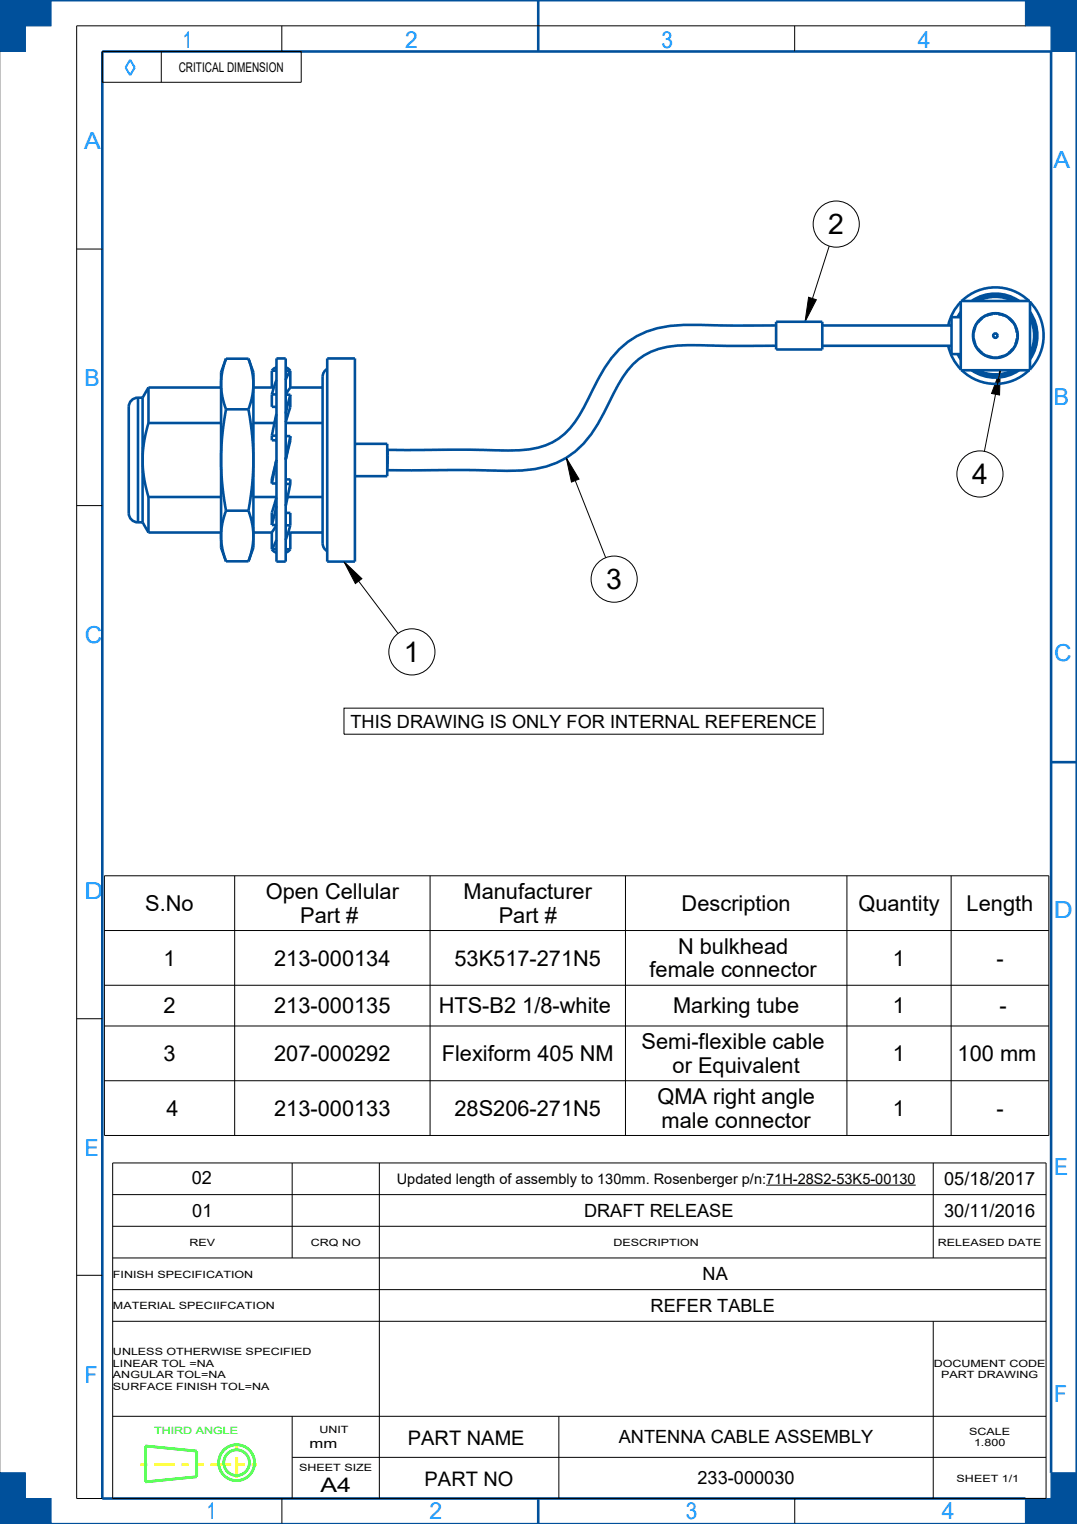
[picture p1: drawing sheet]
<svg xmlns="http://www.w3.org/2000/svg" width="210mm" height="297mm" viewBox="0 0 210 297" stroke-linecap="round" stroke-linejoin="round" font-family="sans-serif">
<path d="M-.1 0h10v5h-5v5h-5" fill="none" stroke="#9196a0" stroke-width=".19"/>
<path d="M4.9 5v5h-5z" fill="#00509b"/>
<path d="M4.9 5v5h-4.9z" fill="none" stroke="#00509b" stroke-width=".19"/>
<path d="M9.9 0v5h-5z" fill="#00509b"/>
<path d="M9.9 0v5h-5z" fill="none" stroke="#00509b" stroke-width=".19"/>
<path d="M-.1 0h10l-5 5z" fill="#00509b"/>
<path d="M0 0h9.9l-5 5z" fill="none" stroke="#00509b" stroke-width=".19"/>
<path d="M-.1 0l5 5-5 5z" fill="#00509b"/>
<path d="M-.1 0l5 5-4.9 5" fill="none" stroke="#00509b" stroke-width=".19"/>
<path d="M0 287h4.9v5h5v5h-10" fill="none" stroke="#9196a0" stroke-width=".19"/>
<path d="M4.9 292h5v5z" fill="#00509b"/>
<path d="M4.9 292h5v5z" fill="none" stroke="#00509b" stroke-width=".19"/>
<path d="M-.1 287h5v5z" fill="#00509b"/>
<path d="M-.1 287h5v5z" fill="none" stroke="#00509b" stroke-width=".19"/>
<path d="M-.1 287l5 5-5 5z" fill="#00509b"/>
<path d="M-.1 287l5 5-4.9 5" fill="none" stroke="#00509b" stroke-width=".19"/>
<path d="M4.9 292l5 5h-10z" fill="#00509b"/>
<path d="M-.1 297l5-5 5 5z" fill="none" stroke="#00509b" stroke-width=".19"/>
<path d="M204.9 287h5v10h-10v-5h5z" fill="none" stroke="#9196a0" stroke-width=".19"/>
<path d="M204.9 287h5l-5 5z" fill="#00509b"/>
<path d="M204.9 287h5l-5 5z" fill="none" stroke="#00509b" stroke-width=".19"/>
<path d="M199.9 292h5l-5 5z" fill="#00509b"/>
<path d="M199.9 292h5l-5 5z" fill="none" stroke="#00509b" stroke-width=".19"/>
<path d="M204.9 292l5 5h-10z" fill="#00509b"/>
<path d="M204.9 292l5 5h-10z" fill="none" stroke="#00509b" stroke-width=".19"/>
<path d="M204.9 292l5-5v10z" fill="#00509b"/>
<path d="M204.9 292l5-5v10z" fill="none" stroke="#00509b" stroke-width=".19"/>
<path d="M199.9 0h10v10h-5v-5h-5z" fill="none" stroke="#9196a0" stroke-width=".19"/>
<path d="M199.9 0l5 5h-5z" fill="#00509b"/>
<path d="M199.9 0l5 5h-5z" fill="none" stroke="#00509b" stroke-width=".19"/>
<path d="M204.9 5l5 5h-5z" fill="#00509b"/>
<path d="M204.9 5l5 5h-5z" fill="none" stroke="#00509b" stroke-width=".19"/>
<path d="M204.9 5l5-5v10z" fill="#00509b"/>
<path d="M204.9 5l5-5v10z" fill="none" stroke="#00509b" stroke-width=".19"/>
<path d="M199.9 0h10l-5 5z" fill="#00509b"/>
<path d="M199.9 0h10l-5 5z" fill="none" stroke="#00509b" stroke-width=".19"/>
<path d="M25.4 11.7l.9 1.5-.9 1.5-.9-1.5z" fill="none" stroke="#0091ff" stroke-width=".38"/>
<g fill="none" stroke="#000" stroke-width=".19">
<path d="M19.9 10h38.8v6h-38.8zM31.4 10v6M54.9 5v5M154.9 5v5M199.9 5h-185v287h5M14.9 48.5h5M157.7 57.9l1.5 .5-2.2 4.3zM161.7 48l-4.7 14.7M195 72.2l-.1 4.8-1.6-.3zM195 72.2l-3.1 15.8M14.9 98.5h5M110.4 89.2l2.5 4.2-1.5 .5z"/>
<path d="M110.4 89.2l7.7 19.5M67.1 109.4l3.5 3.4-1.3 .9zM67.1 109.4l10.5 14M67.1 138h93.4v5.1h-93.4zM20.4 170.7h184.1v50.6h-184.1zM45.8 170.7v50.6M83.9 170.7v50.6M122 170.7v50.6M165.1 170.7v50.6M185.5 170.7v50.6M14.9 198.5h5M20.4 181.3h184.1"/>
<path d="M20.4 192h184.1M20.4 199.9h184.1M20.4 210.6h184.1M22 226.6h182v65.4h-182zM22 232.8h182M22 239h182M57 226.6v18.6M74 226.6v65.4M149.4 231h29.2M182 226.6v18.6M14.9 248.5h5M22 245.2h182"/>
<path d="M22 251.3h182M22 257.5h182M182 257.5v34.5M22 276h182M57 276v16M109 276v16M55 291.9v5M57 284h147M155 291.9v5"/>
<circle cx="163.1" cy="43.7" r="4.5"/>
<circle cx="191.1" cy="92.4" r="4.5"/>
<circle cx="119.8" cy="112.9" r="4.5"/>
<circle cx="80.3" cy="127" r="4.5"/>
</g>
<path d="M157.7 57.9l1.5 .5-2.2 4.3zM195 72.2l-.1 4.8-1.6-.3zM110.4 89.2l2.5 4.2-1.5 .5zM67.1 109.4l3.5 3.4-1.3 .9z" fill="#000"/>
<g fill="none" stroke="#00509b" stroke-width=".51">
<path d="M-.1 0h210v297h-210M104.9 0v10M187.3 58.9l-.9 1.1-.8 1.3-.7 2.1M187.3 58.7h13.5v13.5h-13.5zM190.1 58.7a7.8 7.8 0 0 1 7.9 0M190.7 58.6a7.6 7.6 0 0 1 6.8 0M198.7 58.6a8.2 8.2 0 0 0-9.2 0M200.6 58.6a9.4 9.4 0 0 0-13 0M200.9 58.9a9.4 9.4 0 0 1 0 13M26.9 77.5a1.8 1.8 0 0 0-1.8 1.8v20.7a1.8 1.8 0 0 0 1.8 1.8M26.9 77.5v24.3M26.9 77.5h.9"/>
<path d="M27.8 77.5v24.3M28.9 75.5v6.9M28.9 75.5l-1.1 2M28.9 75.5h14.2M44.1 69.9l-.8 2.6-.2 2.3 .2 2.4 .8 2.6M44.1 79.8a51.1 51.1 0 0 0 0 19.7M44.1 69.9l-1 2.6v34.2l1 2.7M44.1 79.8h4.3M44.1 69.9h4.3M48.4 69.9l.8 2.6 .2 2.3-.2 2.4-.8 2.6M48.4 79.8a51.1 51.1 0 0 1 0 19.7M48.4 69.9l1 2.6v34.2l-1 2.7"/>
<path d="M49.4 75.5h3.6M53 72.2v3.3h.4M53 76.9v2.4h.9M53 76.9h.9M53 72.2h.9M53.9 71.6l-.4 .2-.5 .4M53.9 74l-.9 2.9M53.9 69.8h1.8v39.6h-1.8zM55.7 71.6l.5 .2 .4 .5M55.7 76.9h.9M55.7 72.3h.9M56.6 72.3v3.3l-.9 1.3"/>
<path d="M56.6 76.9v2.4l-.9 3M56.6 76.9l-.9 3.7M56.6 72.3l-.9 1.7M56.6 75.5h6.3M63.8 71.9a1.8 1.8 0 0 0-.9 1.5v32.4a1.8 1.8 0 0 0 .9 1.6M63.8 69.8h5.4v39.6h-5.4zM151.3 67.4l-12.3-.1a36.8 36.8 0 0 0-10.6 .7 12.9 12.9 0 0 0-7.9 7l-.8 1.6a61.9 61.9 0 0 1-4.4 8 16.5 16.5 0 0 1-13.6 7.1l-26.2-.1M151.3 63.4l-7.9 .1a118.8 118.8 0 0 0-12.8 0 16.4 16.4 0 0 0-12.8 8.3l-2.2 4.1a27.2 27.2 0 0 1-5.5 8.7 13.3 13.3 0 0 1-8.9 3.2l-25.6-.1M184.9 67.4l.7 2.1 .8 1.3 .9 1.1M185.5 63.4h-25.2M185.5 67.4h-25.2M186.7 69l.6 1"/>
<path d="M187.1 69l.2 .3M187.3 61.5l-.2 .3M187.3 60.8l-.6 1M187.3 61.8h-1.8v7.2h1.8M189.8 64.9v1.1M189.8 66l.3 1M190.1 72.2a7.8 7.8 0 0 0 7.9 0M190.1 63.8l-.3 1M190.1 67l.6 1M190.1 63.8l-.3 1.1M190.7 68l.8 .8M190.7 62.8l-.6 1"/>
<path d="M190.7 72.2a7.6 7.6 0 0 0 6.8 0M191.5 62l-.8 .8M191.5 68.8l.9 .6M192.4 69.4l1.1 .2M192.4 61.5l-.9 .5M192.5 69.4l1 .2M193.5 61.2l-1 .3M193.5 69.6h1.1M193.5 61.2h1.1M193.5 61.2l-1.1 .3M194.6 61.2l1.1 .3M195.7 69.4l-1.1 .2"/>
<path d="M195.7 61.5l1 .5M196.7 68.8l-1 .6M196.7 62l.8 .8M197.5 68l-.8 .8M197.5 62.8l.5 1M198 67l-.5 1M198 63.8l.3 1.1M198 63.8l.3 1M198.3 66l-.3 1M198.3 64.9v1.1M198.7 72.2a8.2 8.2 0 0 1-9.2 0M200.6 72.2a9.4 9.4 0 0 1-13 0"/>
<path d="M200.8 60.8a8.2 8.2 0 0 1 0 9.2M200.8 62a7.6 7.6 0 0 1 0 6.8M200.9 61.5a7.8 7.8 0 0 1 0 7.8M28.9 82.4v.1a23.3 23.3 0 0 0 0 14.4M28.9 96.9v6.9M28.9 96.9h14.2M28.9 82.4h14.2M44.1 99.5l-.8 2.6-.2 2.4 .2 2.3 .8 2.6M44.1 99.5h4.3M48.4 99.5l.8 2.6 .2 2.4-.2 2.3-.8 2.6M49.4 96.9h4.5M49.4 82.4h4.1"/>
<path d="M53 84.9v.9h.9M53 94.2h.9M53 84.9h.9M53.9 89.6l-.9 4.6v-.8zM53.9 96.9l-.9 3v2.4M53.9 80.6l-.9 4.3M53.9 98.6l-.9 3.7M55.7 93.4h.9v.9M55.7 100h.9v2.4M55.7 94.3h.9M55.7 85h.9M55.7 82.4h7.2"/>
<path d="M56.1 96.9h6.8M56.6 85v.9l-.9 3.7zM56.6 94.3l-.9 4.3M69.2 86.5h6.3v6.3h-6.3M75.6 87.7l-.1 .2M75.6 87.7l-.1 3.7M26.9 101.8h.9M27.8 101.8l1.1 2M28.9 103.8h14.2M44.1 109.4h4.3M49.4 103.8h3.6M53 102.3h.9"/>
<path d="M53.9 102.3l-.9 1.4v3.4l.5 .4 .4 .1M53.9 105.2l-.9 1.8h.9M55.7 107h.9M55.7 102.4h.9M56.2 103.7h.4v3.3M56.6 102.4l-.9 2.8M56.6 107l-.4 .5-.5 .1M56.6 103.8h6.3M204.9 148.5h5M104.9 292v5M204.9 287v-277h-185v282h180"/>
<circle cx="194.1" cy="65.4" r="4.4"/>
<circle cx="194.1" cy="65.4" r=".43"/>
</g>
<path d="M27.4 285.4h9.4M38.4 285.4l11.7 .1M46.2 281.3v8" fill="none" stroke="#ff0" stroke-width=".51" stroke-dasharray="1.3 1.3 4 1.3" stroke-linecap="butt"/>
<g fill="none" stroke="#0f0" stroke-width=".51">
<path d="M28.4 281.8l10 1v5l-10 1z"/>
<circle cx="46.1" cy="285" r="3.5"/>
<circle cx="46.1" cy="285" r="2.5"/>
</g>
<!-- layer: 02___PRT_ALL_AXES -->
<path d="M151.3 62.7h9v5.4h-9z" fill="none" stroke="#00509b" stroke-width=".51"/>
<g font-size="5.5">
<text x="161.5" y="45.7">2</text>
<text x="189.5" y="94.4">4</text>
<text x="118.2" y="114.9">3</text>
<text x="78.8" y="129">1</text>
</g>
<g font-size="4.6" fill="#0091ff">
<text x="35.6" y="9.3">1</text>
<text x="79" y="9.3">2</text>
<text x="129" y="9.3">3</text>
<text x="179" y="9.3">4</text>
<text x="16.4" y="29">A</text>
<text x="205.4" y="32.6">A</text>
<text x="16.5" y="75.3">B</text>
<text x="205.5" y="78.9">B</text>
<text x="16.5" y="125.3">C</text>
<text x="205.6" y="128.9">C</text>
<text x="16.5" y="175.3">D</text>
<text x="205.5" y="178.9">D</text>
<text x="16.5" y="225.3">E</text>
<text x="205.6" y="228.9">E</text>
<text x="16.5" y="269.5">F</text>
<text x="205.6" y="273.1">F</text>
<text x="40.4" y="296">1</text>
<text x="83.7" y="296">2</text>
<text x="133.7" y="296">3</text>
<text x="183.7" y="296">4</text>
</g>
<g font-size="4.3">
<text x="28.3" y="177.5">S.No</text>
<text x="51.8" y="175.2">Open Cellular</text>
<text x="58.5" y="179.8">Part #</text>
<text x="90.4" y="175.2">Manufacturer</text>
<text x="97.2" y="179.8">Part #</text>
<text x="132.9" y="177.5">Description</text>
<text x="167.4" y="177.5">Quantity</text>
<text x="188.5" y="177.5">Length</text>
<text x="132.2" y="185.9">N bulkhead</text>
<text x="31.9" y="188.2">1</text>
<text x="53.5" y="188.2">213-000134</text>
<text x="88.6" y="188.2">53K517-271N5</text>
<text x="126.6" y="190.5">female connector</text>
<text x="174.1" y="188.2">1</text>
<text x="194.3" y="188.2">-</text>
<text x="31.9" y="197.5">2</text>
<text x="53.5" y="197.5">213-000135</text>
<text x="85.5" y="197.5">HTS-B2 1/8-white</text>
<text x="131.3" y="197.5">Marking tube</text>
<text x="174.1" y="197.5">1</text>
<text x="194.9" y="197.5">-</text>
<text x="31.9" y="206.8">3</text>
<text x="53.5" y="206.8">207-000292</text>
<text x="86.1" y="206.8">Flexiform 405 NM</text>
<text x="125.1" y="204.5">Semi-flexible cable</text>
<text x="131.1" y="209.1">or Equivalent</text>
<text x="174.1" y="206.8">1</text>
<text x="186.7" y="206.8">100 mm</text>
<text x="128.2" y="215.2">QMA right angle</text>
<text x="32.5" y="217.5">4</text>
<text x="53.5" y="217.5">213-000133</text>
<text x="88.6" y="217.5">28S206-271N5</text>
<text x="129" y="219.8">male connector</text>
<text x="174.1" y="217.5">1</text>
<text x="194.3" y="217.5">-</text>
</g>
<g font-size="3.9">
<text x="79.6" y="281.5">PART NAME</text>
<text x="62.5" y="290.8">A4</text>
<text x="82.8" y="289.5">PART NO</text>
</g>
<g font-size="3.5">
<text x="68.3" y="141.8">THIS DRAWING IS ONLY FOR INTERNAL REFERENCE</text>
<text x="37.4" y="230.7">02</text>
<text x="184.1" y="231">05/18/2017</text>
<text x="37.5" y="237.2">01</text>
<text x="113.9" y="237.2">DRAFT RELEASE</text>
<text x="184.1" y="237.2">30/11/2016</text>
<text x="137" y="249.5">NA</text>
<text x="126.9" y="255.7">REFER TABLE</text>
<text x="120.7" y="281.3">ANTENNA CABLE ASSEMBLY</text>
<text x="136" y="289.3">233-000030</text>
</g>
<text font-size="2.8" x="77.4" y="230.7">Updated length of assembly to 130mm. Rosenberger p/n:71H-28S2-53K5-00130</text>
<g font-size="2.6">
<text x="34.9" y="14">CRITICAL DIMENSION</text>
<text x="60.4" y="282.2">mm</text>
</g>
<g font-size="2">
<text x="37" y="242.8">REV</text>
<text x="60.6" y="242.8">CRQ NO</text>
<text x="119.6" y="242.8">DESCRIPTION</text>
<text x="182.9" y="242.8">RELEASED DATE</text>
<text x="22" y="249">FINISH SPECIFICATION</text>
<text x="22" y="255.2">MATERIAL SPECIIFCATION</text>
<text x="22" y="264.1">UNLESS OTHERWISE SPECIFIED</text>
<text x="22" y="266.4">LINEAR TOL =NA</text>
<text x="22" y="268.6">ANGULAR TOL=NA</text>
<text x="182.1" y="266.4">DOCUMENT CODE</text>
<text x="183.5" y="268.6">PART DRAWING</text>
<text x="22" y="270.9">SURFACE FINISH TOL=NA</text>
<text x="62.3" y="279.3">UNIT</text>
<text x="189" y="279.6">SCALE</text>
<text x="189.9" y="281.9">1.800</text>
<text x="58.4" y="286.7">SHEET SIZE</text>
<text x="186.5" y="288.8">SHEET 1/1</text>
</g>
<text font-size="2" fill="#0f0" x="30.1" y="279.5">THIRD ANGLE</text>
</svg>
